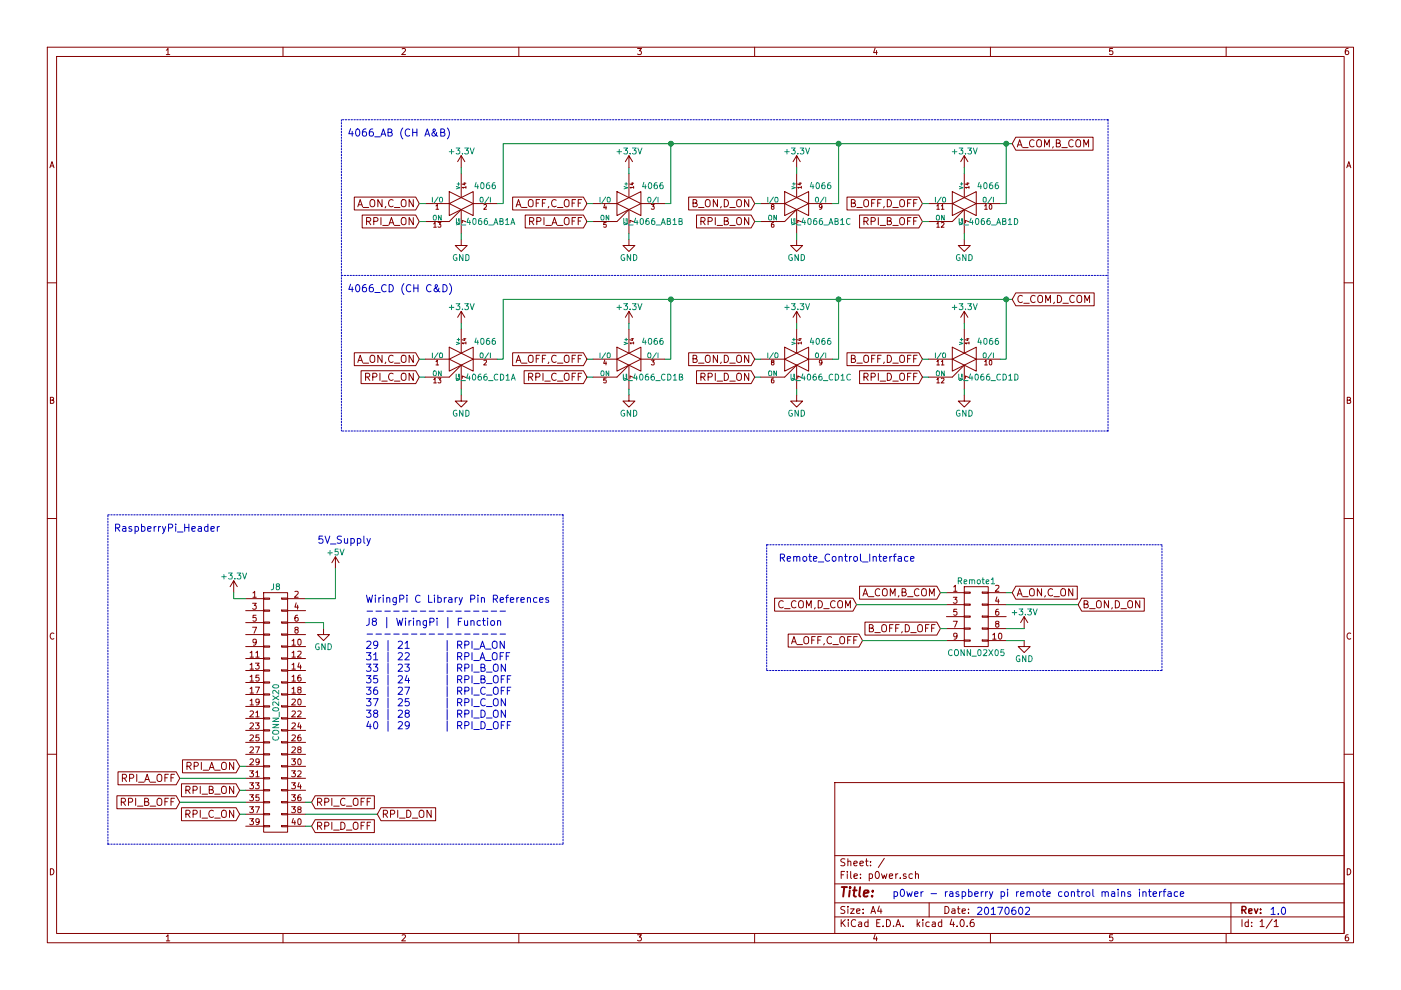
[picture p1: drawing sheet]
EESchema Schematic File Version 2
LIBS:power
LIBS:device
LIBS:transistors
LIBS:conn
LIBS:linear
LIBS:regul
LIBS:74xx
LIBS:cmos4000
LIBS:adc-dac
LIBS:memory
LIBS:xilinx
LIBS:microcontrollers
LIBS:dsp
LIBS:microchip
LIBS:analog_switches
LIBS:motorola
LIBS:texas
LIBS:intel
LIBS:audio
LIBS:interface
LIBS:digital-audio
LIBS:philips
LIBS:display
LIBS:cypress
LIBS:siliconi
LIBS:opto
LIBS:atmel
LIBS:contrib
LIBS:valves
LIBS:p0wer-cache
EELAYER 25 0
EELAYER END
$Descr A4 11693 8268
encoding utf-8
Sheet 1 1
Title ""
Date ""
Rev ""
Comp ""
Comment1 ""
Comment2 ""
Comment3 ""
Comment4 ""
$EndDescr
$Comp
L 4066 U_4066_AB1
U 1 1
P 3850 1700
F 0 "U_4066_AB1" H 4050 1551 50  0000 C CNN
F 1 "4066" H 4050 1850 50  0000 C CNN
F 2 "" H 3850 1700 60  0001 C CNN
F 3 "" H 3850 1700 60  0001 C CNN
	1    3850 1700
	1    0    0    -1  
$EndComp
$Comp
L 4066 U_4066_CD1
U 1 1
P 3850 3000
F 0 "U_4066_CD1" H 4050 2851 50  0000 C CNN
F 1 "4066" H 4050 3150 50  0000 C CNN
F 2 "" H 3850 3000 60  0001 C CNN
F 3 "" H 3850 3000 60  0001 C CNN
	1    3850 3000
	1    0    0    -1  
$EndComp
$Comp
L 4066 U_4066_AB1
U 2 1
P 5250 1700
F 0 "U_4066_AB1" H 5450 1551 50  0000 C CNN
F 1 "4066" H 5450 1850 50  0000 C CNN
F 2 "" H 5250 1700 60  0001 C CNN
F 3 "" H 5250 1700 60  0001 C CNN
	2    5250 1700
	1    0    0    -1  
$EndComp
$Comp
L 4066 U_4066_CD1
U 2 1
P 5250 3000
F 0 "U_4066_CD1" H 5450 2851 50  0000 C CNN
F 1 "4066" H 5450 3150 50  0000 C CNN
F 2 "" H 5250 3000 60  0001 C CNN
F 3 "" H 5250 3000 60  0001 C CNN
	2    5250 3000
	1    0    0    -1  
$EndComp
$Comp
L 4066 U_4066_AB1
U 3 1
P 6650 1700
F 0 "U_4066_AB1" H 6850 1551 50  0000 C CNN
F 1 "4066" H 6850 1850 50  0000 C CNN
F 2 "" H 6650 1700 60  0001 C CNN
F 3 "" H 6650 1700 60  0001 C CNN
	3    6650 1700
	1    0    0    -1  
$EndComp
$Comp
L 4066 U_4066_CD1
U 3 1
P 6650 3000
F 0 "U_4066_CD1" H 6850 2851 50  0000 C CNN
F 1 "4066" H 6850 3150 50  0000 C CNN
F 2 "" H 6650 3000 60  0001 C CNN
F 3 "" H 6650 3000 60  0001 C CNN
	3    6650 3000
	1    0    0    -1  
$EndComp
$Comp
L 4066 U_4066_AB1
U 4 1
P 8050 1700
F 0 "U_4066_AB1" H 8250 1551 50  0000 C CNN
F 1 "4066" H 8250 1850 50  0000 C CNN
F 2 "" H 8050 1700 60  0001 C CNN
F 3 "" H 8050 1700 60  0001 C CNN
	4    8050 1700
	1    0    0    -1  
$EndComp
$Comp
L 4066 U_4066_CD1
U 4 1
P 8050 3000
F 0 "U_4066_CD1" H 8250 2851 50  0000 C CNN
F 1 "4066" H 8250 3150 50  0000 C CNN
F 2 "" H 8050 3000 60  0001 C CNN
F 3 "" H 8050 3000 60  0001 C CNN
	4    8050 3000
	1    0    0    -1  
$EndComp
$Comp
L CONN_02X20 J8
U 1 1
P 2300 5950
F 0 "J8" H 2300 7000 50  0000 C CNN
F 1 "CONN_02X20" V 2300 5950 50  0000 C CNN
F 2 "" H 2300 5000 50  0001 C CNN
F 3 "" H 2300 5000 50  0001 C CNN
	1    2300 5950
	1    0    0    -1  
$EndComp
$Comp
L CONN_02X05 Remote1
U 1 1
P 8150 5150
F 0 "Remote1" H 8150 5450 50  0000 C CNN
F 1 "CONN_02X05" H 8150 4850 50  0000 C CNN
F 2 "" H 8150 3950 50  0001 C CNN
F 3 "" H 8150 3950 50  0001 C CNN
	1    8150 5150
	1    0    0    -1  
$EndComp
$Comp
L GND #PWR01
U 1 1
P 5250 2000
F 0 "#PWR01" H 5250 1750 50  0001 C CNN
F 1 "GND" H 5250 1850 50  0000 C CNN
F 2 "" H 5250 2000 50  0001 C CNN
F 3 "" H 5250 2000 50  0001 C CNN
	1    5250 2000
	1    0    0    -1  
$EndComp
$Comp
L +3.3V #PWR02
U 1 1
P 1950 4950
F 0 "#PWR02" H 1950 4800 50  0001 C CNN
F 1 "+3.3V" H 1950 5090 50  0000 C CNN
F 2 "" H 1950 4950 50  0001 C CNN
F 3 "" H 1950 4950 50  0001 C CNN
	1    1950 4950
	1    0    0    -1  
$EndComp
Text GLabel 2000 6400 0    60   Input ~ 0
RPI_A_ON
Text GLabel 1500 6500 0    60   Input ~ 0
RPI_A_OFF
Text GLabel 2000 6600 0    60   Input ~ 0
RPI_B_ON
Text GLabel 1500 6700 0    60   Input ~ 0
RPI_B_OFF
Text GLabel 2000 6800 0    60   Input ~ 0
RPI_C_ON
Text GLabel 2600 6700 2    60   Input ~ 0
RPI_C_OFF
Text GLabel 3150 6800 2    60   Input ~ 0
RPI_D_ON
Text GLabel 2600 6900 2    60   Input ~ 0
RPI_D_OFF
Text GLabel 3500 1850 0    60   Input ~ 0
RPI_A_ON
Text GLabel 7850 4950 0    60   Input ~ 0
A_COM,B_COM
Text GLabel 7150 5050 0    60   Input ~ 0
C_COM,D_COM
Text GLabel 8450 4950 2    60   Input ~ 0
A_ON,C_ON
Text GLabel 9000 5050 2    60   Input ~ 0
B_ON,D_ON
Text GLabel 7850 5250 0    60   Input ~ 0
B_OFF,D_OFF
Text GLabel 7200 5350 0    60   Input ~ 0
A_OFF,C_OFF
$Comp
L +3.3V #PWR03
U 1 1
P 8550 5250
F 0 "#PWR03" H 8550 5100 50  0001 C CNN
F 1 "+3.3V" H 8550 5390 50  0000 C CNN
F 2 "" H 8550 5250 50  0001 C CNN
F 3 "" H 8550 5250 50  0001 C CNN
	1    8550 5250
	1    0    0    -1  
$EndComp
$Comp
L GND #PWR04
U 1 1
P 8550 5350
F 0 "#PWR04" H 8550 5100 50  0001 C CNN
F 1 "GND" H 8550 5200 50  0000 C CNN
F 2 "" H 8550 5350 50  0001 C CNN
F 3 "" H 8550 5350 50  0001 C CNN
	1    8550 5350
	1    0    0    -1  
$EndComp
Text GLabel 8450 1200 2    60   Input ~ 0
A_COM,B_COM
Text GLabel 3500 1700 0    60   Input ~ 0
A_ON,C_ON
Text GLabel 4900 1700 0    60   Input ~ 0
A_OFF,C_OFF
Text GLabel 4900 1850 0    60   Input ~ 0
RPI_A_OFF
Text GLabel 6300 1700 0    60   Input ~ 0
B_ON,D_ON
Text GLabel 7700 1700 0    60   Input ~ 0
B_OFF,D_OFF
Text GLabel 6300 1850 0    60   Input ~ 0
RPI_B_ON
Text GLabel 7700 1850 0    60   Input ~ 0
RPI_B_OFF
$Comp
L +3.3V #PWR05
U 1 1
P 3850 1400
F 0 "#PWR05" H 3850 1250 50  0001 C CNN
F 1 "+3.3V" H 3850 1540 50  0000 C CNN
F 2 "" H 3850 1400 50  0001 C CNN
F 3 "" H 3850 1400 50  0001 C CNN
	1    3850 1400
	1    0    0    -1  
$EndComp
$Comp
L GND #PWR06
U 1 1
P 3850 2000
F 0 "#PWR06" H 3850 1750 50  0001 C CNN
F 1 "GND" H 3850 1850 50  0000 C CNN
F 2 "" H 3850 2000 50  0001 C CNN
F 3 "" H 3850 2000 50  0001 C CNN
	1    3850 2000
	1    0    0    -1  
$EndComp
Wire Wire Line
	2050 6500 1500 6500
Wire Wire Line
	2050 6700 1500 6700
Wire Wire Line
	2550 6800 3150 6800
Wire Wire Line
	2050 6400 2000 6400
Wire Wire Line
	2050 6600 2000 6600
Wire Wire Line
	2050 6800 2000 6800
Wire Wire Line
	2600 6700 2550 6700
Wire Wire Line
	2600 6900 2550 6900
Wire Wire Line
	7900 4950 7850 4950
Wire Wire Line
	7900 5050 7150 5050
Wire Wire Line
	7900 5250 7850 5250
Wire Wire Line
	7900 5350 7200 5350
Wire Wire Line
	8450 4950 8400 4950
Wire Wire Line
	8400 5050 9000 5050
Wire Wire Line
	8400 5250 8550 5250
Wire Wire Line
	8400 5350 8550 5350
Wire Wire Line
	3500 1700 3550 1700
Wire Wire Line
	3550 1850 3500 1850
Wire Wire Line
	4900 1700 4950 1700
Wire Wire Line
	4900 1850 4950 1850
Wire Wire Line
	6350 1700 6300 1700
Wire Wire Line
	6300 1850 6350 1850
Wire Wire Line
	7700 1700 7750 1700
Wire Wire Line
	7700 1850 7750 1850
Wire Wire Line
	3850 1950 3850 2000
Wire Wire Line
	3850 1450 3850 1400
$Comp
L +3.3V #PWR07
U 1 1
P 5250 1400
F 0 "#PWR07" H 5250 1250 50  0001 C CNN
F 1 "+3.3V" H 5250 1540 50  0000 C CNN
F 2 "" H 5250 1400 50  0001 C CNN
F 3 "" H 5250 1400 50  0001 C CNN
	1    5250 1400
	1    0    0    -1  
$EndComp
$Comp
L +3.3V #PWR08
U 1 1
P 6650 1400
F 0 "#PWR08" H 6650 1250 50  0001 C CNN
F 1 "+3.3V" H 6650 1540 50  0000 C CNN
F 2 "" H 6650 1400 50  0001 C CNN
F 3 "" H 6650 1400 50  0001 C CNN
	1    6650 1400
	1    0    0    -1  
$EndComp
$Comp
L +3.3V #PWR09
U 1 1
P 8050 1400
F 0 "#PWR09" H 8050 1250 50  0001 C CNN
F 1 "+3.3V" H 8050 1540 50  0000 C CNN
F 2 "" H 8050 1400 50  0001 C CNN
F 3 "" H 8050 1400 50  0001 C CNN
	1    8050 1400
	1    0    0    -1  
$EndComp
Wire Wire Line
	5250 1450 5250 1400
Wire Wire Line
	6650 1450 6650 1400
Wire Wire Line
	8050 1450 8050 1400
Wire Wire Line
	4150 1700 4200 1700
Wire Wire Line
	4200 1700 4200 1200
Wire Wire Line
	4200 1200 8450 1200
Wire Wire Line
	8400 1200 8400 1700
Wire Wire Line
	8400 1700 8350 1700
Wire Wire Line
	5550 1700 5600 1700
Wire Wire Line
	5600 1700 5600 1200
Connection ~ 5600 1200
Wire Wire Line
	6950 1700 7000 1700
Wire Wire Line
	7000 1700 7000 1200
Connection ~ 7000 1200
Connection ~ 8400 1200
$Comp
L GND #PWR010
U 1 1
P 6650 2000
F 0 "#PWR010" H 6650 1750 50  0001 C CNN
F 1 "GND" H 6650 1850 50  0000 C CNN
F 2 "" H 6650 2000 50  0001 C CNN
F 3 "" H 6650 2000 50  0001 C CNN
	1    6650 2000
	1    0    0    -1  
$EndComp
$Comp
L GND #PWR011
U 1 1
P 8050 2000
F 0 "#PWR011" H 8050 1750 50  0001 C CNN
F 1 "GND" H 8050 1850 50  0000 C CNN
F 2 "" H 8050 2000 50  0001 C CNN
F 3 "" H 8050 2000 50  0001 C CNN
	1    8050 2000
	1    0    0    -1  
$EndComp
Wire Wire Line
	8050 1950 8050 2000
Wire Wire Line
	6650 1950 6650 2000
Wire Wire Line
	5250 1950 5250 2000
$Comp
L +3.3V #PWR012
U 1 1
P 3850 2700
F 0 "#PWR012" H 3850 2550 50  0001 C CNN
F 1 "+3.3V" H 3850 2840 50  0000 C CNN
F 2 "" H 3850 2700 50  0001 C CNN
F 3 "" H 3850 2700 50  0001 C CNN
	1    3850 2700
	1    0    0    -1  
$EndComp
Text GLabel 3500 3000 0    60   Input ~ 0
A_ON,C_ON
Text GLabel 4900 3000 0    60   Input ~ 0
A_OFF,C_OFF
Text GLabel 6300 3000 0    60   Input ~ 0
B_ON,D_ON
Text GLabel 7700 3000 0    60   Input ~ 0
B_OFF,D_OFF
Text GLabel 3500 3150 0    60   Input ~ 0
RPI_C_ON
Text GLabel 4900 3150 0    60   Input ~ 0
RPI_C_OFF
Text GLabel 6300 3150 0    60   Input ~ 0
RPI_D_ON
Text GLabel 7700 3150 0    60   Input ~ 0
RPI_D_OFF
$Comp
L +3.3V #PWR013
U 1 1
P 5250 2700
F 0 "#PWR013" H 5250 2550 50  0001 C CNN
F 1 "+3.3V" H 5250 2840 50  0000 C CNN
F 2 "" H 5250 2700 50  0001 C CNN
F 3 "" H 5250 2700 50  0001 C CNN
	1    5250 2700
	1    0    0    -1  
$EndComp
$Comp
L +3.3V #PWR014
U 1 1
P 6650 2700
F 0 "#PWR014" H 6650 2550 50  0001 C CNN
F 1 "+3.3V" H 6650 2840 50  0000 C CNN
F 2 "" H 6650 2700 50  0001 C CNN
F 3 "" H 6650 2700 50  0001 C CNN
	1    6650 2700
	1    0    0    -1  
$EndComp
$Comp
L +3.3V #PWR015
U 1 1
P 8050 2700
F 0 "#PWR015" H 8050 2550 50  0001 C CNN
F 1 "+3.3V" H 8050 2840 50  0000 C CNN
F 2 "" H 8050 2700 50  0001 C CNN
F 3 "" H 8050 2700 50  0001 C CNN
	1    8050 2700
	1    0    0    -1  
$EndComp
$Comp
L GND #PWR016
U 1 1
P 8050 3300
F 0 "#PWR016" H 8050 3050 50  0001 C CNN
F 1 "GND" H 8050 3150 50  0000 C CNN
F 2 "" H 8050 3300 50  0001 C CNN
F 3 "" H 8050 3300 50  0001 C CNN
	1    8050 3300
	1    0    0    -1  
$EndComp
$Comp
L GND #PWR017
U 1 1
P 6650 3300
F 0 "#PWR017" H 6650 3050 50  0001 C CNN
F 1 "GND" H 6650 3150 50  0000 C CNN
F 2 "" H 6650 3300 50  0001 C CNN
F 3 "" H 6650 3300 50  0001 C CNN
	1    6650 3300
	1    0    0    -1  
$EndComp
$Comp
L GND #PWR018
U 1 1
P 5250 3300
F 0 "#PWR018" H 5250 3050 50  0001 C CNN
F 1 "GND" H 5250 3150 50  0000 C CNN
F 2 "" H 5250 3300 50  0001 C CNN
F 3 "" H 5250 3300 50  0001 C CNN
	1    5250 3300
	1    0    0    -1  
$EndComp
$Comp
L GND #PWR019
U 1 1
P 3850 3300
F 0 "#PWR019" H 3850 3050 50  0001 C CNN
F 1 "GND" H 3850 3150 50  0000 C CNN
F 2 "" H 3850 3300 50  0001 C CNN
F 3 "" H 3850 3300 50  0001 C CNN
	1    3850 3300
	1    0    0    -1  
$EndComp
Wire Wire Line
	3500 3000 3550 3000
Wire Wire Line
	3550 3150 3500 3150
Wire Wire Line
	4900 3000 4950 3000
Wire Wire Line
	4950 3150 4900 3150
Wire Wire Line
	6300 3000 6350 3000
Wire Wire Line
	6300 3150 6350 3150
Wire Wire Line
	7700 3000 7750 3000
Wire Wire Line
	7700 3150 7750 3150
Wire Wire Line
	3850 2700 3850 2750
Wire Wire Line
	3850 3250 3850 3300
Wire Wire Line
	5250 3300 5250 3250
Wire Wire Line
	5250 2750 5250 2700
Wire Wire Line
	6650 2700 6650 2750
Wire Wire Line
	6650 3250 6650 3300
Wire Wire Line
	8050 3300 8050 3250
Wire Wire Line
	8050 2750 8050 2700
Wire Wire Line
	4150 3000 4200 3000
Wire Wire Line
	4200 3000 4200 2500
Wire Wire Line
	4200 2500 8450 2500
Wire Wire Line
	8400 2500 8400 3000
Wire Wire Line
	8400 3000 8350 3000
Wire Wire Line
	6950 3000 7000 3000
Wire Wire Line
	7000 3000 7000 2500
Connection ~ 7000 2500
Wire Wire Line
	5550 3000 5600 3000
Wire Wire Line
	5600 3000 5600 2500
Connection ~ 5600 2500
Text GLabel 8450 2500 2    60   Input ~ 0
C_COM,D_COM
Connection ~ 8400 2500
Wire Notes Line
	9250 1000 2850 1000
Wire Notes Line
	2850 1000 2850 3600
Wire Notes Line
	2850 2300 9250 2300
Wire Notes Line
	9250 1000 9250 3600
Wire Notes Line
	9250 3600 2850 3600
Text Notes 2900 1150 0    60   ~ 0
4066_AB (CH A&B)
Text Notes 2900 2450 0    60   ~ 0
4066_CD (CH C&D)
Wire Wire Line
	2050 5000 1950 5000
Wire Wire Line
	1950 5000 1950 4950
$Comp
L GND #PWR020
U 1 1
P 2700 5250
F 0 "#PWR020" H 2700 5000 50  0001 C CNN
F 1 "GND" H 2700 5100 50  0000 C CNN
F 2 "" H 2700 5250 50  0001 C CNN
F 3 "" H 2700 5250 50  0001 C CNN
	1    2700 5250
	1    0    0    -1  
$EndComp
Wire Wire Line
	2550 5200 2700 5200
Wire Wire Line
	2700 5200 2700 5250
$Comp
L +5V #PWR021
U 1 1
P 2800 4750
F 0 "#PWR021" H 2800 4600 50  0001 C CNN
F 1 "+5V" H 2800 4890 50  0000 C CNN
F 2 "" H 2800 4750 50  0001 C CNN
F 3 "" H 2800 4750 50  0001 C CNN
	1    2800 4750
	1    0    0    -1  
$EndComp
Wire Wire Line
	2550 5000 2800 5000
Wire Wire Line
	2800 5000 2800 4750
Text Notes 2650 4550 0    60   ~ 0
5V_Supply
Text Notes 950  4450 0    60   ~ 0
RaspberryPi_Header
Text Notes 6500 4700 0    60   ~ 0
Remote_Control_Interface
Wire Notes Line
	6400 4550 6400 5600
Wire Notes Line
	6400 5600 9700 5600
Wire Notes Line
	9700 5600 9700 4550
Wire Notes Line
	9700 4550 6400 4550
Wire Notes Line
	900  7050 4700 7050
Wire Notes Line
	900  7050 900  4300
Text Notes 7450 7500 0    60   ~ 0
p0wer - raspberry pi remote control mains interface
Text Notes 10600 7650 0    60   ~ 0
1.0
Text Notes 8150 7650 0    60   ~ 0
20170602
Text Notes 3050 6100 0    60   ~ 0
WiringPi C Library Pin References\n----------------\nJ8 | WiringPi | Function\n----------------\n29 | 21      | RPI_A_ON\n31 | 22      | RPI_A_OFF\n33 | 23      | RPI_B_ON\n35 | 24      | RPI_B_OFF\n36 | 27      | RPI_C_OFF\n37 | 25      | RPI_C_ON\n38 | 28      | RPI_D_ON\n40 | 29      | RPI_D_OFF
Wire Notes Line
	900  4300 4700 4300
Wire Notes Line
	4700 4300 4700 7050
$EndSCHEMATC
